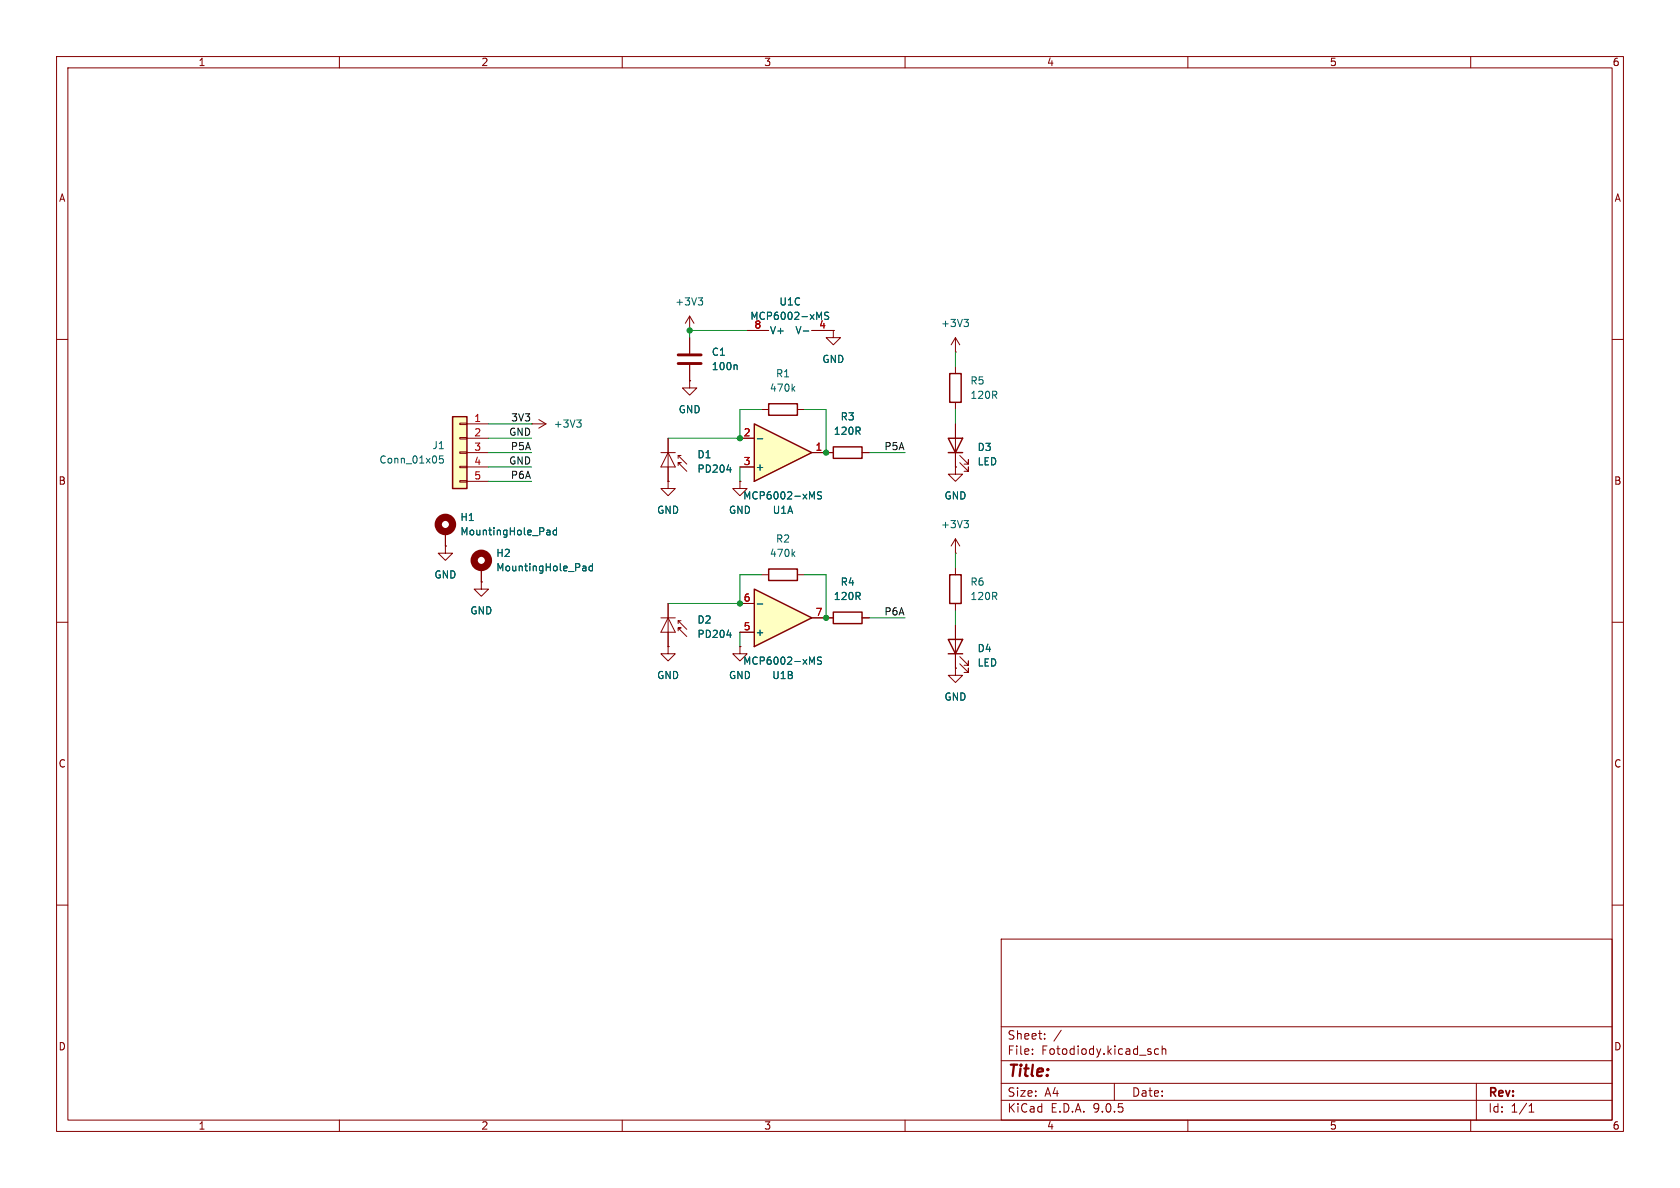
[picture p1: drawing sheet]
(kicad_sch
 (version 20250114)
 (generator "eeschema")
 (generator_version "9.0")
 (paper "A4")
 (lib_symbols
  (symbol "Amplifier_Operational:MCP6002-xMS"
   (pin_names
    (offset 0.127)) (exclude_from_sim no) (in_bom yes) (on_board yes)
   (property "Reference" "U" (at 0 5.08 0) (effects (font (size 1.27 1.27)) (justify left)))
   (property "Value" "MCP6002-xMS" (at 0 -5.08 0) (effects (font (size 1.27 1.27)) (justify left)))
   (property "Footprint" "" (at 0 0 0) (effects (font (size 1.27 1.27)) (hide yes)))
   (property "Datasheet" "http://ww1.microchip.com/downloads/en/DeviceDoc/21733j.pdf" (at 0 0 0) (effects (font (size 1.27 1.27)) (hide yes)))
   (property "Description" "1MHz, Low-Power Op Amp, MSOP-8" (at 0 0 0) (effects (font (size 1.27 1.27)) (hide yes)))
   (property "ki_locked" "" (at 0 0 0) (effects (font (size 1.27 1.27))))
   (symbol "MCP6002-xMS_1_1"
    (polyline (pts (xy -5.08 5.08) (xy 5.08 0) (xy -5.08 -5.08) (xy -5.08 5.08)) (stroke (width 0.254) (type default)) (fill (type background)))
    (pin input line (at -7.62 2.54 0) (length 2.54) (name "+" (effects (font (size 1.27 1.27)))) (number "3" (effects (font (size 1.27 1.27)))))
    (pin input line (at -7.62 -2.54 0) (length 2.54) (name "-" (effects (font (size 1.27 1.27)))) (number "2" (effects (font (size 1.27 1.27)))))
    (pin output line (at 7.62 0 180) (length 2.54) (name "~" (effects (font (size 1.27 1.27)))) (number "1" (effects (font (size 1.27 1.27))))))
   (symbol "MCP6002-xMS_2_1"
    (polyline (pts (xy -5.08 5.08) (xy 5.08 0) (xy -5.08 -5.08) (xy -5.08 5.08)) (stroke (width 0.254) (type default)) (fill (type background)))
    (pin input line (at -7.62 2.54 0) (length 2.54) (name "+" (effects (font (size 1.27 1.27)))) (number "5" (effects (font (size 1.27 1.27)))))
    (pin input line (at -7.62 -2.54 0) (length 2.54) (name "-" (effects (font (size 1.27 1.27)))) (number "6" (effects (font (size 1.27 1.27)))))
    (pin output line (at 7.62 0 180) (length 2.54) (name "~" (effects (font (size 1.27 1.27)))) (number "7" (effects (font (size 1.27 1.27))))))
   (symbol "MCP6002-xMS_3_1"
    (pin power_in line (at -2.54 7.62 270) (length 3.81) (name "V+" (effects (font (size 1.27 1.27)))) (number "8" (effects (font (size 1.27 1.27)))))
    (pin power_in line (at -2.54 -7.62 90) (length 3.81) (name "V-" (effects (font (size 1.27 1.27)))) (number "4" (effects (font (size 1.27 1.27))))))
   (embedded_fonts no))
  (symbol "Connector_Generic:Conn_01x05"
   (pin_names
    (offset 1.016) (hide yes)) (exclude_from_sim no) (in_bom yes) (on_board yes)
   (property "Reference" "J" (at 0 7.62 0) (effects (font (size 1.27 1.27))))
   (property "Value" "Conn_01x05" (at 0 -7.62 0) (effects (font (size 1.27 1.27))))
   (property "Footprint" "" (at 0 0 0) (effects (font (size 1.27 1.27)) (hide yes)))
   (property "Datasheet" "~" (at 0 0 0) (effects (font (size 1.27 1.27)) (hide yes)))
   (property "Description" "Generic connector, single row, 01x05, script generated (kicad-library-utils/schlib/autogen/connector/)" (at 0 0 0) (effects (font (size 1.27 1.27)) (hide yes)))
   (symbol "Conn_01x05_1_1"
    (rectangle (start -1.27 6.35) (end 1.27 -6.35) (stroke (width 0.254) (type default)) (fill (type background)))
    (rectangle (start -1.27 5.207) (end 0 4.953) (stroke (width 0.1524) (type default)) (fill (type none)))
    (rectangle (start -1.27 2.667) (end 0 2.413) (stroke (width 0.1524) (type default)) (fill (type none)))
    (rectangle (start -1.27 0.127) (end 0 -0.127) (stroke (width 0.1524) (type default)) (fill (type none)))
    (rectangle (start -1.27 -2.413) (end 0 -2.667) (stroke (width 0.1524) (type default)) (fill (type none)))
    (rectangle (start -1.27 -4.953) (end 0 -5.207) (stroke (width 0.1524) (type default)) (fill (type none)))
    (pin passive line (at -5.08 5.08 0) (length 3.81) (name "Pin_1" (effects (font (size 1.27 1.27)))) (number "1" (effects (font (size 1.27 1.27)))))
    (pin passive line (at -5.08 2.54 0) (length 3.81) (name "Pin_2" (effects (font (size 1.27 1.27)))) (number "2" (effects (font (size 1.27 1.27)))))
    (pin passive line (at -5.08 0 0) (length 3.81) (name "Pin_3" (effects (font (size 1.27 1.27)))) (number "3" (effects (font (size 1.27 1.27)))))
    (pin passive line (at -5.08 -2.54 0) (length 3.81) (name "Pin_4" (effects (font (size 1.27 1.27)))) (number "4" (effects (font (size 1.27 1.27)))))
    (pin passive line (at -5.08 -5.08 0) (length 3.81) (name "Pin_5" (effects (font (size 1.27 1.27)))) (number "5" (effects (font (size 1.27 1.27))))))
   (embedded_fonts no))
  (symbol "Device:C"
   (pin_numbers (hide yes))
   (pin_names
    (offset 0.254)) (exclude_from_sim no) (in_bom yes) (on_board yes)
   (property "Reference" "C" (at 0.635 2.54 0) (effects (font (size 1.27 1.27)) (justify left)))
   (property "Value" "C" (at 0.635 -2.54 0) (effects (font (size 1.27 1.27)) (justify left)))
   (property "Footprint" "" (at 0.9652 -3.81 0) (effects (font (size 1.27 1.27)) (hide yes)))
   (property "Datasheet" "~" (at 0 0 0) (effects (font (size 1.27 1.27)) (hide yes)))
   (property "Description" "Unpolarized capacitor" (at 0 0 0) (effects (font (size 1.27 1.27)) (hide yes)))
   (symbol "C_0_1"
    (polyline (pts (xy -2.032 0.762) (xy 2.032 0.762)) (stroke (width 0.508) (type default)) (fill (type none)))
    (polyline (pts (xy -2.032 -0.762) (xy 2.032 -0.762)) (stroke (width 0.508) (type default)) (fill (type none))))
   (symbol "C_1_1"
    (pin passive line (at 0 3.81 270) (length 2.794) (name "~" (effects (font (size 1.27 1.27)))) (number "1" (effects (font (size 1.27 1.27)))))
    (pin passive line (at 0 -3.81 90) (length 2.794) (name "~" (effects (font (size 1.27 1.27)))) (number "2" (effects (font (size 1.27 1.27))))))
   (embedded_fonts no))
  (symbol "Device:LED"
   (pin_numbers (hide yes))
   (pin_names
    (offset 1.016) (hide yes)) (exclude_from_sim no) (in_bom yes) (on_board yes)
   (property "Reference" "D" (at 0 2.54 0) (effects (font (size 1.27 1.27))))
   (property "Value" "LED" (at 0 -2.54 0) (effects (font (size 1.27 1.27))))
   (property "Footprint" "" (at 0 0 0) (effects (font (size 1.27 1.27)) (hide yes)))
   (property "Datasheet" "~" (at 0 0 0) (effects (font (size 1.27 1.27)) (hide yes)))
   (property "Description" "Light emitting diode" (at 0 0 0) (effects (font (size 1.27 1.27)) (hide yes)))
   (property "Sim.Pins" "1=K 2=A" (at 0 0 0) (effects (font (size 1.27 1.27)) (hide yes)))
   (symbol "LED_0_1"
    (polyline (pts (xy -3.048 -0.762) (xy -4.572 -2.286) (xy -3.81 -2.286) (xy -4.572 -2.286) (xy -4.572 -1.524)) (stroke (width 0) (type default)) (fill (type none)))
    (polyline (pts (xy -1.778 -0.762) (xy -3.302 -2.286) (xy -2.54 -2.286) (xy -3.302 -2.286) (xy -3.302 -1.524)) (stroke (width 0) (type default)) (fill (type none)))
    (polyline (pts (xy -1.27 0) (xy 1.27 0)) (stroke (width 0) (type default)) (fill (type none)))
    (polyline (pts (xy -1.27 -1.27) (xy -1.27 1.27)) (stroke (width 0.254) (type default)) (fill (type none)))
    (polyline (pts (xy 1.27 -1.27) (xy 1.27 1.27) (xy -1.27 0) (xy 1.27 -1.27)) (stroke (width 0.254) (type default)) (fill (type none))))
   (symbol "LED_1_1"
    (pin passive line (at -3.81 0 0) (length 2.54) (name "K" (effects (font (size 1.27 1.27)))) (number "1" (effects (font (size 1.27 1.27)))))
    (pin passive line (at 3.81 0 180) (length 2.54) (name "A" (effects (font (size 1.27 1.27)))) (number "2" (effects (font (size 1.27 1.27))))))
   (embedded_fonts no))
  (symbol "Device:R"
   (pin_numbers (hide yes))
   (pin_names
    (offset 0)) (exclude_from_sim no) (in_bom yes) (on_board yes)
   (property "Reference" "R" (at 2.032 0 90) (effects (font (size 1.27 1.27))))
   (property "Value" "R" (at 0 0 90) (effects (font (size 1.27 1.27))))
   (property "Footprint" "" (at -1.778 0 90) (effects (font (size 1.27 1.27)) (hide yes)))
   (property "Datasheet" "~" (at 0 0 0) (effects (font (size 1.27 1.27)) (hide yes)))
   (property "Description" "Resistor" (at 0 0 0) (effects (font (size 1.27 1.27)) (hide yes)))
   (symbol "R_0_1"
    (rectangle (start -1.016 -2.54) (end 1.016 2.54) (stroke (width 0.254) (type default)) (fill (type none))))
   (symbol "R_1_1"
    (pin passive line (at 0 3.81 270) (length 1.27) (name "~" (effects (font (size 1.27 1.27)))) (number "1" (effects (font (size 1.27 1.27)))))
    (pin passive line (at 0 -3.81 90) (length 1.27) (name "~" (effects (font (size 1.27 1.27)))) (number "2" (effects (font (size 1.27 1.27))))))
   (embedded_fonts no))
  (symbol "Mechanical:MountingHole_Pad"
   (pin_numbers (hide yes))
   (pin_names
    (offset 1.016) (hide yes)) (exclude_from_sim no) (in_bom no) (on_board yes)
   (property "Reference" "H" (at 0 6.35 0) (effects (font (size 1.27 1.27))))
   (property "Value" "MountingHole_Pad" (at 0 4.445 0) (effects (font (size 1.27 1.27))))
   (property "Footprint" "" (at 0 0 0) (effects (font (size 1.27 1.27)) (hide yes)))
   (property "Datasheet" "~" (at 0 0 0) (effects (font (size 1.27 1.27)) (hide yes)))
   (property "Description" "Mounting Hole with connection" (at 0 0 0) (effects (font (size 1.27 1.27)) (hide yes)))
   (symbol "MountingHole_Pad_0_1"
    (circle (center 0 1.27) (radius 1.27) (stroke (width 1.27) (type default)) (fill (type none))))
   (symbol "MountingHole_Pad_1_1"
    (pin input line (at 0 -2.54 90) (length 2.54) (name "1" (effects (font (size 1.27 1.27)))) (number "1" (effects (font (size 1.27 1.27))))))
   (embedded_fonts no))
  (symbol "Sensor_Optical:BPW21"
   (pin_numbers (hide yes))
   (pin_names (hide yes)) (exclude_from_sim no) (in_bom yes) (on_board yes)
   (property "Reference" "D" (at 0.508 1.778 0) (effects (font (size 1.27 1.27)) (justify left)))
   (property "Value" "BPW21" (at -1.016 -2.794 0) (effects (font (size 1.27 1.27))))
   (property "Footprint" "Package_TO_SOT_THT:TO-5-2_Window" (at 0 4.445 0) (effects (font (size 1.27 1.27)) (hide yes)))
   (property "Datasheet" "http://techwww.in.tu-clausthal.de/site/Dokumentation/Dioden/Fotodioden/BPW21-Fotodiode.pdf" (at -1.27 0 0) (effects (font (size 1.27 1.27)) (hide yes)))
   (property "Description" "Silicon Photodiode for the visible spectral range, TO-5 package" (at 0 0 0) (effects (font (size 1.27 1.27)) (hide yes)))
   (symbol "BPW21_0_1"
    (polyline (pts (xy -2.54 1.27) (xy -2.54 -1.27)) (stroke (width 0.1524) (type default)) (fill (type none)))
    (polyline (pts (xy -2.032 1.778) (xy -1.524 1.778)) (stroke (width 0) (type default)) (fill (type none)))
    (polyline (pts (xy -0.508 3.302) (xy -2.032 1.778) (xy -2.032 2.286)) (stroke (width 0) (type default)) (fill (type none)))
    (polyline (pts (xy 0 1.27) (xy 0 -1.27)) (stroke (width 0) (type default)) (fill (type none)))
    (polyline (pts (xy 0 1.27) (xy -2.54 0) (xy 0 -1.27)) (stroke (width 0) (type default)) (fill (type none)))
    (polyline (pts (xy 0 0) (xy -2.54 0)) (stroke (width 0) (type default)) (fill (type none)))
    (polyline (pts (xy 0.762 3.302) (xy -0.762 1.778) (xy -0.762 2.286) (xy -0.762 1.778) (xy -0.254 1.778)) (stroke (width 0) (type default)) (fill (type none))))
   (symbol "BPW21_1_1"
    (pin passive line (at -5.08 0 0) (length 2.54) (name "K" (effects (font (size 1.27 1.27)))) (number "2" (effects (font (size 1.27 1.27)))))
    (pin passive line (at 2.54 0 180) (length 2.54) (name "A" (effects (font (size 1.27 1.27)))) (number "1" (effects (font (size 1.27 1.27))))))
   (embedded_fonts no))
  (symbol "power:+3V3"
   (power)
   (pin_numbers (hide yes))
   (pin_names
    (offset 0) (hide yes)) (exclude_from_sim no) (in_bom yes) (on_board yes)
   (property "Reference" "#PWR" (at 0 -3.81 0) (effects (font (size 1.27 1.27)) (hide yes)))
   (property "Value" "+3V3" (at 0 3.556 0) (effects (font (size 1.27 1.27))))
   (property "Footprint" "" (at 0 0 0) (effects (font (size 1.27 1.27)) (hide yes)))
   (property "Datasheet" "" (at 0 0 0) (effects (font (size 1.27 1.27)) (hide yes)))
   (property "Description" "Power symbol creates a global label with name \"+3V3\"" (at 0 0 0) (effects (font (size 1.27 1.27)) (hide yes)))
   (symbol "+3V3_0_1"
    (polyline (pts (xy -0.762 1.27) (xy 0 2.54)) (stroke (width 0) (type default)) (fill (type none)))
    (polyline (pts (xy 0 2.54) (xy 0.762 1.27)) (stroke (width 0) (type default)) (fill (type none)))
    (polyline (pts (xy 0 0) (xy 0 2.54)) (stroke (width 0) (type default)) (fill (type none))))
   (symbol "+3V3_1_1"
    (pin power_in line (at 0 0 90) (length 0) (name "~" (effects (font (size 1.27 1.27)))) (number "1" (effects (font (size 1.27 1.27))))))
   (embedded_fonts no))
  (symbol "power:GND"
   (power)
   (pin_numbers (hide yes))
   (pin_names
    (offset 0) (hide yes)) (exclude_from_sim no) (in_bom yes) (on_board yes)
   (property "Reference" "#PWR" (at 0 -6.35 0) (effects (font (size 1.27 1.27)) (hide yes)))
   (property "Value" "GND" (at 0 -3.81 0) (effects (font (size 1.27 1.27))))
   (property "Footprint" "" (at 0 0 0) (effects (font (size 1.27 1.27)) (hide yes)))
   (property "Datasheet" "" (at 0 0 0) (effects (font (size 1.27 1.27)) (hide yes)))
   (property "Description" "Power symbol creates a global label with name \"GND\" , ground" (at 0 0 0) (effects (font (size 1.27 1.27)) (hide yes)))
   (symbol "GND_0_1"
    (polyline (pts (xy 0 0) (xy 0 -1.27) (xy 1.27 -1.27) (xy 0 -2.54) (xy -1.27 -1.27) (xy 0 -1.27)) (stroke (width 0) (type default)) (fill (type none))))
   (symbol "GND_1_1"
    (pin power_in line (at 0 0 270) (length 0) (name "~" (effects (font (size 1.27 1.27)))) (number "1" (effects (font (size 1.27 1.27))))))
   (embedded_fonts no)))
 (junction
  (at 130.81 106.68)
  (diameter 0)
  (color 0 0 0 0))
 (junction
  (at 146.05 109.22)
  (diameter 0)
  (color 0 0 0 0))
 (junction
  (at 146.05 80.01)
  (diameter 0)
  (color 0 0 0 0))
 (junction
  (at 121.92 58.42)
  (diameter 0)
  (color 0 0 0 0))
 (junction
  (at 130.81 77.47)
  (diameter 0)
  (color 0 0 0 0))
 (wire
  (pts (xy 86.36 77.47) (xy 93.98 77.47))
  (stroke (width 0) (type default)))
 (wire
  (pts (xy 130.81 72.39) (xy 130.81 77.47))
  (stroke (width 0) (type default)))
 (wire
  (pts (xy 168.91 62.23) (xy 168.91 64.77))
  (stroke (width 0) (type default)))
 (wire
  (pts (xy 130.81 101.6) (xy 130.81 106.68))
  (stroke (width 0) (type default)))
 (wire
  (pts (xy 121.92 58.42) (xy 132.08 58.42))
  (stroke (width 0) (type default)))
 (wire
  (pts (xy 118.11 77.47) (xy 130.81 77.47))
  (stroke (width 0) (type default)))
 (wire
  (pts (xy 118.11 106.68) (xy 130.81 106.68))
  (stroke (width 0) (type default)))
 (wire
  (pts (xy 153.67 80.01) (xy 160.02 80.01))
  (stroke (width 0) (type default)))
 (wire
  (pts (xy 134.62 72.39) (xy 130.81 72.39))
  (stroke (width 0) (type default)))
 (wire
  (pts (xy 168.91 107.95) (xy 168.91 110.49))
  (stroke (width 0) (type default)))
 (wire
  (pts (xy 153.67 109.22) (xy 160.02 109.22))
  (stroke (width 0) (type default)))
 (wire
  (pts (xy 146.05 72.39) (xy 146.05 80.01))
  (stroke (width 0) (type default)))
 (wire
  (pts (xy 86.36 85.09) (xy 93.98 85.09))
  (stroke (width 0) (type default)))
 (wire
  (pts (xy 86.36 80.01) (xy 93.98 80.01))
  (stroke (width 0) (type default)))
 (wire
  (pts (xy 130.81 82.55) (xy 130.81 85.09))
  (stroke (width 0) (type default)))
 (wire
  (pts (xy 130.81 111.76) (xy 130.81 114.3))
  (stroke (width 0) (type default)))
 (wire
  (pts (xy 86.36 74.93) (xy 93.98 74.93))
  (stroke (width 0) (type default)))
 (wire
  (pts (xy 142.24 101.6) (xy 146.05 101.6))
  (stroke (width 0) (type default)))
 (wire
  (pts (xy 168.91 97.79) (xy 168.91 100.33))
  (stroke (width 0) (type default)))
 (wire
  (pts (xy 86.36 82.55) (xy 93.98 82.55))
  (stroke (width 0) (type default)))
 (wire
  (pts (xy 146.05 101.6) (xy 146.05 109.22))
  (stroke (width 0) (type default)))
 (wire
  (pts (xy 168.91 72.39) (xy 168.91 74.93))
  (stroke (width 0) (type default)))
 (wire
  (pts (xy 142.24 72.39) (xy 146.05 72.39))
  (stroke (width 0) (type default)))
 (wire
  (pts (xy 121.92 58.42) (xy 121.92 59.69))
  (stroke (width 0) (type default)))
 (wire
  (pts (xy 134.62 101.6) (xy 130.81 101.6))
  (stroke (width 0) (type default)))
 (label "P6A"
  (at 93.98 85.09 180)
  (effects (font (size 1.27 1.27)) (justify right bottom)))
 (label "3V3"
  (at 93.98 74.93 180)
  (effects (font (size 1.27 1.27)) (justify right bottom)))
 (label "P5A"
  (at 160.02 80.01 180)
  (effects (font (size 1.27 1.27)) (justify right bottom)))
 (label "P5A"
  (at 93.98 80.01 180)
  (effects (font (size 1.27 1.27)) (justify right bottom)))
 (label "P6A"
  (at 160.02 109.22 180)
  (effects (font (size 1.27 1.27)) (justify right bottom)))
 (label "GND"
  (at 93.98 77.47 180)
  (effects (font (size 1.27 1.27)) (justify right bottom)))
 (label "GND"
  (at 93.98 82.55 180)
  (effects (font (size 1.27 1.27)) (justify right bottom)))
 (symbol
  (lib_id "Device:R")
  (at 168.91 104.14 180)
  (unit 1)
  (exclude_from_sim no)
  (in_bom yes)
  (on_board yes)
  (dnp no)
  (fields_autoplaced yes)
  (property "Reference" "R6" (at 171.45 102.8699 0) (effects (font (size 1.27 1.27)) (justify right)))
  (property "Value" "120R" (at 171.45 105.4099 0) (effects (font (size 1.27 1.27)) (justify right)))
  (property "Footprint" "Resistor_SMD:R_0805_2012Metric_Pad1.20x1.40mm_HandSolder" (at 170.688 104.14 90) (effects (font (size 1.27 1.27)) (hide yes)))
  (property "Datasheet" "~" (at 168.91 104.14 0) (effects (font (size 1.27 1.27)) (hide yes)))
  (property "Description" "Resistor" (at 168.91 104.14 0) (effects (font (size 1.27 1.27)) (hide yes)))
  (pin "2")
  (pin "1"))
 (symbol
  (lib_id "power:+3V3")
  (at 121.92 58.42 0)
  (unit 1)
  (exclude_from_sim no)
  (in_bom yes)
  (on_board yes)
  (dnp no)
  (fields_autoplaced yes)
  (property "Reference" "#PWR01" (at 121.92 62.23 0) (effects (font (size 1.27 1.27)) (hide yes)))
  (property "Value" "+3V3" (at 121.92 53.34 0) (effects (font (size 1.27 1.27))))
  (property "Footprint" "" (at 121.92 58.42 0) (effects (font (size 1.27 1.27)) (hide yes)))
  (property "Datasheet" "" (at 121.92 58.42 0) (effects (font (size 1.27 1.27)) (hide yes)))
  (property "Description" "Power symbol creates a global label with name \"+3V3\"" (at 121.92 58.42 0) (effects (font (size 1.27 1.27)) (hide yes)))
  (pin "1"))
 (symbol
  (lib_id "Sensor_Optical:BPW21")
  (at 118.11 82.55 270)
  (unit 1)
  (exclude_from_sim no)
  (in_bom yes)
  (on_board yes)
  (dnp no)
  (fields_autoplaced yes)
  (property "Reference" "D1" (at 123.19 80.3528 90) (effects (font (size 1.27 1.27)) (justify left)))
  (property "Value" "PD204" (at 123.19 82.8928 90) (effects (font (size 1.27 1.27)) (justify left)))
  (property "Footprint" "Connector_PinHeader_2.54mm:PinHeader_1x02_P2.54mm_Vertical" (at 122.555 82.55 0) (effects (font (size 1.27 1.27)) (hide yes)))
  (property "Datasheet" "http://techwww.in.tu-clausthal.de/site/Dokumentation/Dioden/Fotodioden/BPW21-Fotodiode.pdf" (at 118.11 81.28 0) (effects (font (size 1.27 1.27)) (hide yes)))
  (property "Description" "Silicon Photodiode for the visible spectral range, TO-5 package" (at 118.11 82.55 0) (effects (font (size 1.27 1.27)) (hide yes)))
  (pin "2")
  (pin "1"))
 (symbol
  (lib_id "Amplifier_Operational:MCP6002-xMS")
  (at 139.7 55.88 90)
  (unit 3)
  (exclude_from_sim no)
  (in_bom yes)
  (on_board yes)
  (dnp no)
  (fields_autoplaced yes)
  (property "Reference" "U1" (at 139.7 53.34 90) (effects (font (size 1.27 1.27))))
  (property "Value" "MCP6002-xMS" (at 139.7 55.88 90) (effects (font (size 1.27 1.27))))
  (property "Footprint" "Package_SO:MSOP-8_3x3mm_P0.65mm" (at 139.7 55.88 0) (effects (font (size 1.27 1.27)) (hide yes)))
  (property "Datasheet" "http://ww1.microchip.com/downloads/en/DeviceDoc/21733j.pdf" (at 139.7 55.88 0) (effects (font (size 1.27 1.27)) (hide yes)))
  (property "Description" "1MHz, Low-Power Op Amp, MSOP-8" (at 139.7 55.88 0) (effects (font (size 1.27 1.27)) (hide yes)))
  (pin "2")
  (pin "8")
  (pin "3")
  (pin "5")
  (pin "6")
  (pin "1")
  (pin "7")
  (pin "4"))
 (symbol
  (lib_id "Device:C")
  (at 121.92 63.5 180)
  (unit 1)
  (exclude_from_sim no)
  (in_bom yes)
  (on_board yes)
  (dnp no)
  (fields_autoplaced yes)
  (property "Reference" "C1" (at 125.73 62.2299 0) (effects (font (size 1.27 1.27)) (justify right)))
  (property "Value" "100n" (at 125.73 64.7699 0) (effects (font (size 1.27 1.27)) (justify right)))
  (property "Footprint" "Capacitor_SMD:C_0805_2012Metric_Pad1.18x1.45mm_HandSolder" (at 120.9548 59.69 0) (effects (font (size 1.27 1.27)) (hide yes)))
  (property "Datasheet" "~" (at 121.92 63.5 0) (effects (font (size 1.27 1.27)) (hide yes)))
  (property "Description" "Unpolarized capacitor" (at 121.92 63.5 0) (effects (font (size 1.27 1.27)) (hide yes)))
  (pin "1")
  (pin "2"))
 (symbol
  (lib_id "Mechanical:MountingHole_Pad")
  (at 78.74 93.98 0)
  (unit 1)
  (exclude_from_sim no)
  (in_bom no)
  (on_board yes)
  (dnp no)
  (fields_autoplaced yes)
  (property "Reference" "H1" (at 81.28 91.4399 0) (effects (font (size 1.27 1.27)) (justify left)))
  (property "Value" "MountingHole_Pad" (at 81.28 93.9799 0) (effects (font (size 1.27 1.27)) (justify left)))
  (property "Footprint" "MountingHole:MountingHole_3.2mm_M3_DIN965_Pad" (at 78.74 93.98 0) (effects (font (size 1.27 1.27)) (hide yes)))
  (property "Datasheet" "~" (at 78.74 93.98 0) (effects (font (size 1.27 1.27)) (hide yes)))
  (property "Description" "Mounting Hole with connection" (at 78.74 93.98 0) (effects (font (size 1.27 1.27)) (hide yes)))
  (pin "1"))
 (symbol
  (lib_id "Device:LED")
  (at 168.91 78.74 90)
  (unit 1)
  (exclude_from_sim no)
  (in_bom yes)
  (on_board yes)
  (dnp no)
  (fields_autoplaced yes)
  (property "Reference" "D3" (at 172.72 79.0574 90) (effects (font (size 1.27 1.27)) (justify right)))
  (property "Value" "LED" (at 172.72 81.5974 90) (effects (font (size 1.27 1.27)) (justify right)))
  (property "Footprint" "Connector_PinHeader_2.54mm:PinHeader_1x02_P2.54mm_Vertical" (at 168.91 78.74 0) (effects (font (size 1.27 1.27)) (hide yes)))
  (property "Datasheet" "~" (at 168.91 78.74 0) (effects (font (size 1.27 1.27)) (hide yes)))
  (property "Description" "Light emitting diode" (at 168.91 78.74 0) (effects (font (size 1.27 1.27)) (hide yes)))
  (property "Sim.Pins" "1=K 2=A" (at 168.91 78.74 0) (effects (font (size 1.27 1.27)) (hide yes)))
  (pin "2")
  (pin "1"))
 (symbol
  (lib_id "Amplifier_Operational:MCP6002-xMS")
  (at 138.43 80.01 0)
  (mirror x)
  (unit 1)
  (exclude_from_sim no)
  (in_bom yes)
  (on_board yes)
  (dnp no)
  (property "Reference" "U1" (at 138.43 90.17 0) (effects (font (size 1.27 1.27))))
  (property "Value" "MCP6002-xMS" (at 138.43 87.63 0) (effects (font (size 1.27 1.27))))
  (property "Footprint" "Package_SO:MSOP-8_3x3mm_P0.65mm" (at 138.43 80.01 0) (effects (font (size 1.27 1.27)) (hide yes)))
  (property "Datasheet" "http://ww1.microchip.com/downloads/en/DeviceDoc/21733j.pdf" (at 138.43 80.01 0) (effects (font (size 1.27 1.27)) (hide yes)))
  (property "Description" "1MHz, Low-Power Op Amp, MSOP-8" (at 138.43 80.01 0) (effects (font (size 1.27 1.27)) (hide yes)))
  (pin "2")
  (pin "8")
  (pin "3")
  (pin "5")
  (pin "6")
  (pin "1")
  (pin "7")
  (pin "4"))
 (symbol
  (lib_id "power:GND")
  (at 118.11 114.3 0)
  (unit 1)
  (exclude_from_sim no)
  (in_bom yes)
  (on_board yes)
  (dnp no)
  (fields_autoplaced yes)
  (property "Reference" "#PWR07" (at 118.11 120.65 0) (effects (font (size 1.27 1.27)) (hide yes)))
  (property "Value" "GND" (at 118.11 119.38 0) (effects (font (size 1.27 1.27))))
  (property "Footprint" "" (at 118.11 114.3 0) (effects (font (size 1.27 1.27)) (hide yes)))
  (property "Datasheet" "" (at 118.11 114.3 0) (effects (font (size 1.27 1.27)) (hide yes)))
  (property "Description" "Power symbol creates a global label with name \"GND\" , ground" (at 118.11 114.3 0) (effects (font (size 1.27 1.27)) (hide yes)))
  (pin "1"))
 (symbol
  (lib_id "power:+3V3")
  (at 168.91 97.79 0)
  (unit 1)
  (exclude_from_sim no)
  (in_bom yes)
  (on_board yes)
  (dnp no)
  (fields_autoplaced yes)
  (property "Reference" "#PWR011" (at 168.91 101.6 0) (effects (font (size 1.27 1.27)) (hide yes)))
  (property "Value" "+3V3" (at 168.91 92.71 0) (effects (font (size 1.27 1.27))))
  (property "Footprint" "" (at 168.91 97.79 0) (effects (font (size 1.27 1.27)) (hide yes)))
  (property "Datasheet" "" (at 168.91 97.79 0) (effects (font (size 1.27 1.27)) (hide yes)))
  (property "Description" "Power symbol creates a global label with name \"+3V3\"" (at 168.91 97.79 0) (effects (font (size 1.27 1.27)) (hide yes)))
  (pin "1"))
 (symbol
  (lib_id "power:+3V3")
  (at 168.91 62.23 0)
  (unit 1)
  (exclude_from_sim no)
  (in_bom yes)
  (on_board yes)
  (dnp no)
  (fields_autoplaced yes)
  (property "Reference" "#PWR09" (at 168.91 66.04 0) (effects (font (size 1.27 1.27)) (hide yes)))
  (property "Value" "+3V3" (at 168.91 57.15 0) (effects (font (size 1.27 1.27))))
  (property "Footprint" "" (at 168.91 62.23 0) (effects (font (size 1.27 1.27)) (hide yes)))
  (property "Datasheet" "" (at 168.91 62.23 0) (effects (font (size 1.27 1.27)) (hide yes)))
  (property "Description" "Power symbol creates a global label with name \"+3V3\"" (at 168.91 62.23 0) (effects (font (size 1.27 1.27)) (hide yes)))
  (pin "1"))
 (symbol
  (lib_id "power:GND")
  (at 168.91 82.55 0)
  (unit 1)
  (exclude_from_sim no)
  (in_bom yes)
  (on_board yes)
  (dnp no)
  (fields_autoplaced yes)
  (property "Reference" "#PWR010" (at 168.91 88.9 0) (effects (font (size 1.27 1.27)) (hide yes)))
  (property "Value" "GND" (at 168.91 87.63 0) (effects (font (size 1.27 1.27))))
  (property "Footprint" "" (at 168.91 82.55 0) (effects (font (size 1.27 1.27)) (hide yes)))
  (property "Datasheet" "" (at 168.91 82.55 0) (effects (font (size 1.27 1.27)) (hide yes)))
  (property "Description" "Power symbol creates a global label with name \"GND\" , ground" (at 168.91 82.55 0) (effects (font (size 1.27 1.27)) (hide yes)))
  (pin "1"))
 (symbol
  (lib_id "power:GND")
  (at 147.32 58.42 0)
  (unit 1)
  (exclude_from_sim no)
  (in_bom yes)
  (on_board yes)
  (dnp no)
  (fields_autoplaced yes)
  (property "Reference" "#PWR02" (at 147.32 64.77 0) (effects (font (size 1.27 1.27)) (hide yes)))
  (property "Value" "GND" (at 147.32 63.5 0) (effects (font (size 1.27 1.27))))
  (property "Footprint" "" (at 147.32 58.42 0) (effects (font (size 1.27 1.27)) (hide yes)))
  (property "Datasheet" "" (at 147.32 58.42 0) (effects (font (size 1.27 1.27)) (hide yes)))
  (property "Description" "Power symbol creates a global label with name \"GND\" , ground" (at 147.32 58.42 0) (effects (font (size 1.27 1.27)) (hide yes)))
  (pin "1"))
 (symbol
  (lib_id "Device:LED")
  (at 168.91 114.3 90)
  (unit 1)
  (exclude_from_sim no)
  (in_bom yes)
  (on_board yes)
  (dnp no)
  (fields_autoplaced yes)
  (property "Reference" "D4" (at 172.72 114.6174 90) (effects (font (size 1.27 1.27)) (justify right)))
  (property "Value" "LED" (at 172.72 117.1574 90) (effects (font (size 1.27 1.27)) (justify right)))
  (property "Footprint" "Connector_PinHeader_2.54mm:PinHeader_1x02_P2.54mm_Vertical" (at 168.91 114.3 0) (effects (font (size 1.27 1.27)) (hide yes)))
  (property "Datasheet" "~" (at 168.91 114.3 0) (effects (font (size 1.27 1.27)) (hide yes)))
  (property "Description" "Light emitting diode" (at 168.91 114.3 0) (effects (font (size 1.27 1.27)) (hide yes)))
  (property "Sim.Pins" "1=K 2=A" (at 168.91 114.3 0) (effects (font (size 1.27 1.27)) (hide yes)))
  (pin "2")
  (pin "1"))
 (symbol
  (lib_id "power:GND")
  (at 78.74 96.52 0)
  (unit 1)
  (exclude_from_sim no)
  (in_bom yes)
  (on_board yes)
  (dnp no)
  (fields_autoplaced yes)
  (property "Reference" "#PWR013" (at 78.74 102.87 0) (effects (font (size 1.27 1.27)) (hide yes)))
  (property "Value" "GND" (at 78.74 101.6 0) (effects (font (size 1.27 1.27))))
  (property "Footprint" "" (at 78.74 96.52 0) (effects (font (size 1.27 1.27)) (hide yes)))
  (property "Datasheet" "" (at 78.74 96.52 0) (effects (font (size 1.27 1.27)) (hide yes)))
  (property "Description" "Power symbol creates a global label with name \"GND\" , ground" (at 78.74 96.52 0) (effects (font (size 1.27 1.27)) (hide yes)))
  (pin "1"))
 (symbol
  (lib_id "power:GND")
  (at 130.81 85.09 0)
  (unit 1)
  (exclude_from_sim no)
  (in_bom yes)
  (on_board yes)
  (dnp no)
  (fields_autoplaced yes)
  (property "Reference" "#PWR05" (at 130.81 91.44 0) (effects (font (size 1.27 1.27)) (hide yes)))
  (property "Value" "GND" (at 130.81 90.17 0) (effects (font (size 1.27 1.27))))
  (property "Footprint" "" (at 130.81 85.09 0) (effects (font (size 1.27 1.27)) (hide yes)))
  (property "Datasheet" "" (at 130.81 85.09 0) (effects (font (size 1.27 1.27)) (hide yes)))
  (property "Description" "Power symbol creates a global label with name \"GND\" , ground" (at 130.81 85.09 0) (effects (font (size 1.27 1.27)) (hide yes)))
  (pin "1"))
 (symbol
  (lib_id "power:+3V3")
  (at 93.98 74.93 270)
  (unit 1)
  (exclude_from_sim no)
  (in_bom yes)
  (on_board yes)
  (dnp no)
  (fields_autoplaced yes)
  (property "Reference" "#PWR08" (at 90.17 74.93 0) (effects (font (size 1.27 1.27)) (hide yes)))
  (property "Value" "+3V3" (at 97.79 74.9299 90) (effects (font (size 1.27 1.27)) (justify left)))
  (property "Footprint" "" (at 93.98 74.93 0) (effects (font (size 1.27 1.27)) (hide yes)))
  (property "Datasheet" "" (at 93.98 74.93 0) (effects (font (size 1.27 1.27)) (hide yes)))
  (property "Description" "Power symbol creates a global label with name \"+3V3\"" (at 93.98 74.93 0) (effects (font (size 1.27 1.27)) (hide yes)))
  (pin "1"))
 (symbol
  (lib_id "power:GND")
  (at 118.11 85.09 0)
  (unit 1)
  (exclude_from_sim no)
  (in_bom yes)
  (on_board yes)
  (dnp no)
  (fields_autoplaced yes)
  (property "Reference" "#PWR06" (at 118.11 91.44 0) (effects (font (size 1.27 1.27)) (hide yes)))
  (property "Value" "GND" (at 118.11 90.17 0) (effects (font (size 1.27 1.27))))
  (property "Footprint" "" (at 118.11 85.09 0) (effects (font (size 1.27 1.27)) (hide yes)))
  (property "Datasheet" "" (at 118.11 85.09 0) (effects (font (size 1.27 1.27)) (hide yes)))
  (property "Description" "Power symbol creates a global label with name \"GND\" , ground" (at 118.11 85.09 0) (effects (font (size 1.27 1.27)) (hide yes)))
  (pin "1"))
 (symbol
  (lib_id "power:GND")
  (at 168.91 118.11 0)
  (unit 1)
  (exclude_from_sim no)
  (in_bom yes)
  (on_board yes)
  (dnp no)
  (fields_autoplaced yes)
  (property "Reference" "#PWR012" (at 168.91 124.46 0) (effects (font (size 1.27 1.27)) (hide yes)))
  (property "Value" "GND" (at 168.91 123.19 0) (effects (font (size 1.27 1.27))))
  (property "Footprint" "" (at 168.91 118.11 0) (effects (font (size 1.27 1.27)) (hide yes)))
  (property "Datasheet" "" (at 168.91 118.11 0) (effects (font (size 1.27 1.27)) (hide yes)))
  (property "Description" "Power symbol creates a global label with name \"GND\" , ground" (at 168.91 118.11 0) (effects (font (size 1.27 1.27)) (hide yes)))
  (pin "1"))
 (symbol
  (lib_id "Device:R")
  (at 138.43 72.39 90)
  (unit 1)
  (exclude_from_sim no)
  (in_bom yes)
  (on_board yes)
  (dnp no)
  (fields_autoplaced yes)
  (property "Reference" "R1" (at 138.43 66.04 90) (effects (font (size 1.27 1.27))))
  (property "Value" "470k" (at 138.43 68.58 90) (effects (font (size 1.27 1.27))))
  (property "Footprint" "Resistor_SMD:R_0805_2012Metric_Pad1.20x1.40mm_HandSolder" (at 138.43 74.168 90) (effects (font (size 1.27 1.27)) (hide yes)))
  (property "Datasheet" "~" (at 138.43 72.39 0) (effects (font (size 1.27 1.27)) (hide yes)))
  (property "Description" "Resistor" (at 138.43 72.39 0) (effects (font (size 1.27 1.27)) (hide yes)))
  (pin "2")
  (pin "1"))
 (symbol
  (lib_id "Connector_Generic:Conn_01x05")
  (at 81.28 80.01 0)
  (mirror y)
  (unit 1)
  (exclude_from_sim no)
  (in_bom yes)
  (on_board yes)
  (dnp no)
  (property "Reference" "J1" (at 78.74 78.7399 0) (effects (font (size 1.27 1.27)) (justify left)))
  (property "Value" "Conn_01x05" (at 78.74 81.2799 0) (effects (font (size 1.27 1.27)) (justify left)))
  (property "Footprint" "Connector_PinSocket_2.54mm:PinSocket_1x05_P2.54mm_Vertical" (at 81.28 80.01 0) (effects (font (size 1.27 1.27)) (hide yes)))
  (property "Datasheet" "~" (at 81.28 80.01 0) (effects (font (size 1.27 1.27)) (hide yes)))
  (property "Description" "Generic connector, single row, 01x05, script generated (kicad-library-utils/schlib/autogen/connector/)" (at 81.28 80.01 0) (effects (font (size 1.27 1.27)) (hide yes)))
  (pin "4")
  (pin "5")
  (pin "2")
  (pin "1")
  (pin "3"))
 (symbol
  (lib_id "Device:R")
  (at 168.91 68.58 180)
  (unit 1)
  (exclude_from_sim no)
  (in_bom yes)
  (on_board yes)
  (dnp no)
  (fields_autoplaced yes)
  (property "Reference" "R5" (at 171.45 67.3099 0) (effects (font (size 1.27 1.27)) (justify right)))
  (property "Value" "120R" (at 171.45 69.8499 0) (effects (font (size 1.27 1.27)) (justify right)))
  (property "Footprint" "Resistor_SMD:R_0805_2012Metric_Pad1.20x1.40mm_HandSolder" (at 170.688 68.58 90) (effects (font (size 1.27 1.27)) (hide yes)))
  (property "Datasheet" "~" (at 168.91 68.58 0) (effects (font (size 1.27 1.27)) (hide yes)))
  (property "Description" "Resistor" (at 168.91 68.58 0) (effects (font (size 1.27 1.27)) (hide yes)))
  (pin "2")
  (pin "1"))
 (symbol
  (lib_id "Sensor_Optical:BPW21")
  (at 118.11 111.76 270)
  (unit 1)
  (exclude_from_sim no)
  (in_bom yes)
  (on_board yes)
  (dnp no)
  (fields_autoplaced yes)
  (property "Reference" "D2" (at 123.19 109.5628 90) (effects (font (size 1.27 1.27)) (justify left)))
  (property "Value" "PD204" (at 123.19 112.1028 90) (effects (font (size 1.27 1.27)) (justify left)))
  (property "Footprint" "Connector_PinHeader_2.54mm:PinHeader_1x02_P2.54mm_Vertical" (at 122.555 111.76 0) (effects (font (size 1.27 1.27)) (hide yes)))
  (property "Datasheet" "http://techwww.in.tu-clausthal.de/site/Dokumentation/Dioden/Fotodioden/BPW21-Fotodiode.pdf" (at 118.11 110.49 0) (effects (font (size 1.27 1.27)) (hide yes)))
  (property "Description" "Silicon Photodiode for the visible spectral range, TO-5 package" (at 118.11 111.76 0) (effects (font (size 1.27 1.27)) (hide yes)))
  (pin "2")
  (pin "1"))
 (symbol
  (lib_id "Device:R")
  (at 149.86 109.22 90)
  (unit 1)
  (exclude_from_sim no)
  (in_bom yes)
  (on_board yes)
  (dnp no)
  (fields_autoplaced yes)
  (property "Reference" "R4" (at 149.86 102.87 90) (effects (font (size 1.27 1.27))))
  (property "Value" "120R" (at 149.86 105.41 90) (effects (font (size 1.27 1.27))))
  (property "Footprint" "Resistor_SMD:R_0805_2012Metric_Pad1.20x1.40mm_HandSolder" (at 149.86 110.998 90) (effects (font (size 1.27 1.27)) (hide yes)))
  (property "Datasheet" "~" (at 149.86 109.22 0) (effects (font (size 1.27 1.27)) (hide yes)))
  (property "Description" "Resistor" (at 149.86 109.22 0) (effects (font (size 1.27 1.27)) (hide yes)))
  (pin "2")
  (pin "1"))
 (symbol
  (lib_id "Device:R")
  (at 149.86 80.01 90)
  (unit 1)
  (exclude_from_sim no)
  (in_bom yes)
  (on_board yes)
  (dnp no)
  (fields_autoplaced yes)
  (property "Reference" "R3" (at 149.86 73.66 90) (effects (font (size 1.27 1.27))))
  (property "Value" "120R" (at 149.86 76.2 90) (effects (font (size 1.27 1.27))))
  (property "Footprint" "Resistor_SMD:R_0805_2012Metric_Pad1.20x1.40mm_HandSolder" (at 149.86 81.788 90) (effects (font (size 1.27 1.27)) (hide yes)))
  (property "Datasheet" "~" (at 149.86 80.01 0) (effects (font (size 1.27 1.27)) (hide yes)))
  (property "Description" "Resistor" (at 149.86 80.01 0) (effects (font (size 1.27 1.27)) (hide yes)))
  (pin "2")
  (pin "1"))
 (symbol
  (lib_id "Amplifier_Operational:MCP6002-xMS")
  (at 138.43 109.22 0)
  (mirror x)
  (unit 2)
  (exclude_from_sim no)
  (in_bom yes)
  (on_board yes)
  (dnp no)
  (property "Reference" "U1" (at 138.43 119.38 0) (effects (font (size 1.27 1.27))))
  (property "Value" "MCP6002-xMS" (at 138.43 116.84 0) (effects (font (size 1.27 1.27))))
  (property "Footprint" "Package_SO:MSOP-8_3x3mm_P0.65mm" (at 138.43 109.22 0) (effects (font (size 1.27 1.27)) (hide yes)))
  (property "Datasheet" "http://ww1.microchip.com/downloads/en/DeviceDoc/21733j.pdf" (at 138.43 109.22 0) (effects (font (size 1.27 1.27)) (hide yes)))
  (property "Description" "1MHz, Low-Power Op Amp, MSOP-8" (at 138.43 109.22 0) (effects (font (size 1.27 1.27)) (hide yes)))
  (pin "2")
  (pin "8")
  (pin "3")
  (pin "5")
  (pin "6")
  (pin "1")
  (pin "7")
  (pin "4"))
 (symbol
  (lib_id "power:GND")
  (at 85.09 102.87 0)
  (unit 1)
  (exclude_from_sim no)
  (in_bom yes)
  (on_board yes)
  (dnp no)
  (fields_autoplaced yes)
  (property "Reference" "#PWR014" (at 85.09 109.22 0) (effects (font (size 1.27 1.27)) (hide yes)))
  (property "Value" "GND" (at 85.09 107.95 0) (effects (font (size 1.27 1.27))))
  (property "Footprint" "" (at 85.09 102.87 0) (effects (font (size 1.27 1.27)) (hide yes)))
  (property "Datasheet" "" (at 85.09 102.87 0) (effects (font (size 1.27 1.27)) (hide yes)))
  (property "Description" "Power symbol creates a global label with name \"GND\" , ground" (at 85.09 102.87 0) (effects (font (size 1.27 1.27)) (hide yes)))
  (pin "1"))
 (symbol
  (lib_id "power:GND")
  (at 130.81 114.3 0)
  (unit 1)
  (exclude_from_sim no)
  (in_bom yes)
  (on_board yes)
  (dnp no)
  (fields_autoplaced yes)
  (property "Reference" "#PWR04" (at 130.81 120.65 0) (effects (font (size 1.27 1.27)) (hide yes)))
  (property "Value" "GND" (at 130.81 119.38 0) (effects (font (size 1.27 1.27))))
  (property "Footprint" "" (at 130.81 114.3 0) (effects (font (size 1.27 1.27)) (hide yes)))
  (property "Datasheet" "" (at 130.81 114.3 0) (effects (font (size 1.27 1.27)) (hide yes)))
  (property "Description" "Power symbol creates a global label with name \"GND\" , ground" (at 130.81 114.3 0) (effects (font (size 1.27 1.27)) (hide yes)))
  (pin "1"))
 (symbol
  (lib_id "Device:R")
  (at 138.43 101.6 90)
  (unit 1)
  (exclude_from_sim no)
  (in_bom yes)
  (on_board yes)
  (dnp no)
  (fields_autoplaced yes)
  (property "Reference" "R2" (at 138.43 95.25 90) (effects (font (size 1.27 1.27))))
  (property "Value" "470k" (at 138.43 97.79 90) (effects (font (size 1.27 1.27))))
  (property "Footprint" "Resistor_SMD:R_0805_2012Metric_Pad1.20x1.40mm_HandSolder" (at 138.43 103.378 90) (effects (font (size 1.27 1.27)) (hide yes)))
  (property "Datasheet" "~" (at 138.43 101.6 0) (effects (font (size 1.27 1.27)) (hide yes)))
  (property "Description" "Resistor" (at 138.43 101.6 0) (effects (font (size 1.27 1.27)) (hide yes)))
  (pin "2")
  (pin "1"))
 (symbol
  (lib_id "power:GND")
  (at 121.92 67.31 0)
  (unit 1)
  (exclude_from_sim no)
  (in_bom yes)
  (on_board yes)
  (dnp no)
  (fields_autoplaced yes)
  (property "Reference" "#PWR03" (at 121.92 73.66 0) (effects (font (size 1.27 1.27)) (hide yes)))
  (property "Value" "GND" (at 121.92 72.39 0) (effects (font (size 1.27 1.27))))
  (property "Footprint" "" (at 121.92 67.31 0) (effects (font (size 1.27 1.27)) (hide yes)))
  (property "Datasheet" "" (at 121.92 67.31 0) (effects (font (size 1.27 1.27)) (hide yes)))
  (property "Description" "Power symbol creates a global label with name \"GND\" , ground" (at 121.92 67.31 0) (effects (font (size 1.27 1.27)) (hide yes)))
  (pin "1"))
 (symbol
  (lib_id "Mechanical:MountingHole_Pad")
  (at 85.09 100.33 0)
  (unit 1)
  (exclude_from_sim no)
  (in_bom no)
  (on_board yes)
  (dnp no)
  (fields_autoplaced yes)
  (property "Reference" "H2" (at 87.63 97.7899 0) (effects (font (size 1.27 1.27)) (justify left)))
  (property "Value" "MountingHole_Pad" (at 87.63 100.3299 0) (effects (font (size 1.27 1.27)) (justify left)))
  (property "Footprint" "MountingHole:MountingHole_3.2mm_M3_DIN965_Pad" (at 85.09 100.33 0) (effects (font (size 1.27 1.27)) (hide yes)))
  (property "Datasheet" "~" (at 85.09 100.33 0) (effects (font (size 1.27 1.27)) (hide yes)))
  (property "Description" "Mounting Hole with connection" (at 85.09 100.33 0) (effects (font (size 1.27 1.27)) (hide yes)))
  (pin "1"))
 (sheet_instances
  (path ""
   (page "1")))
 (embedded_fonts no))
